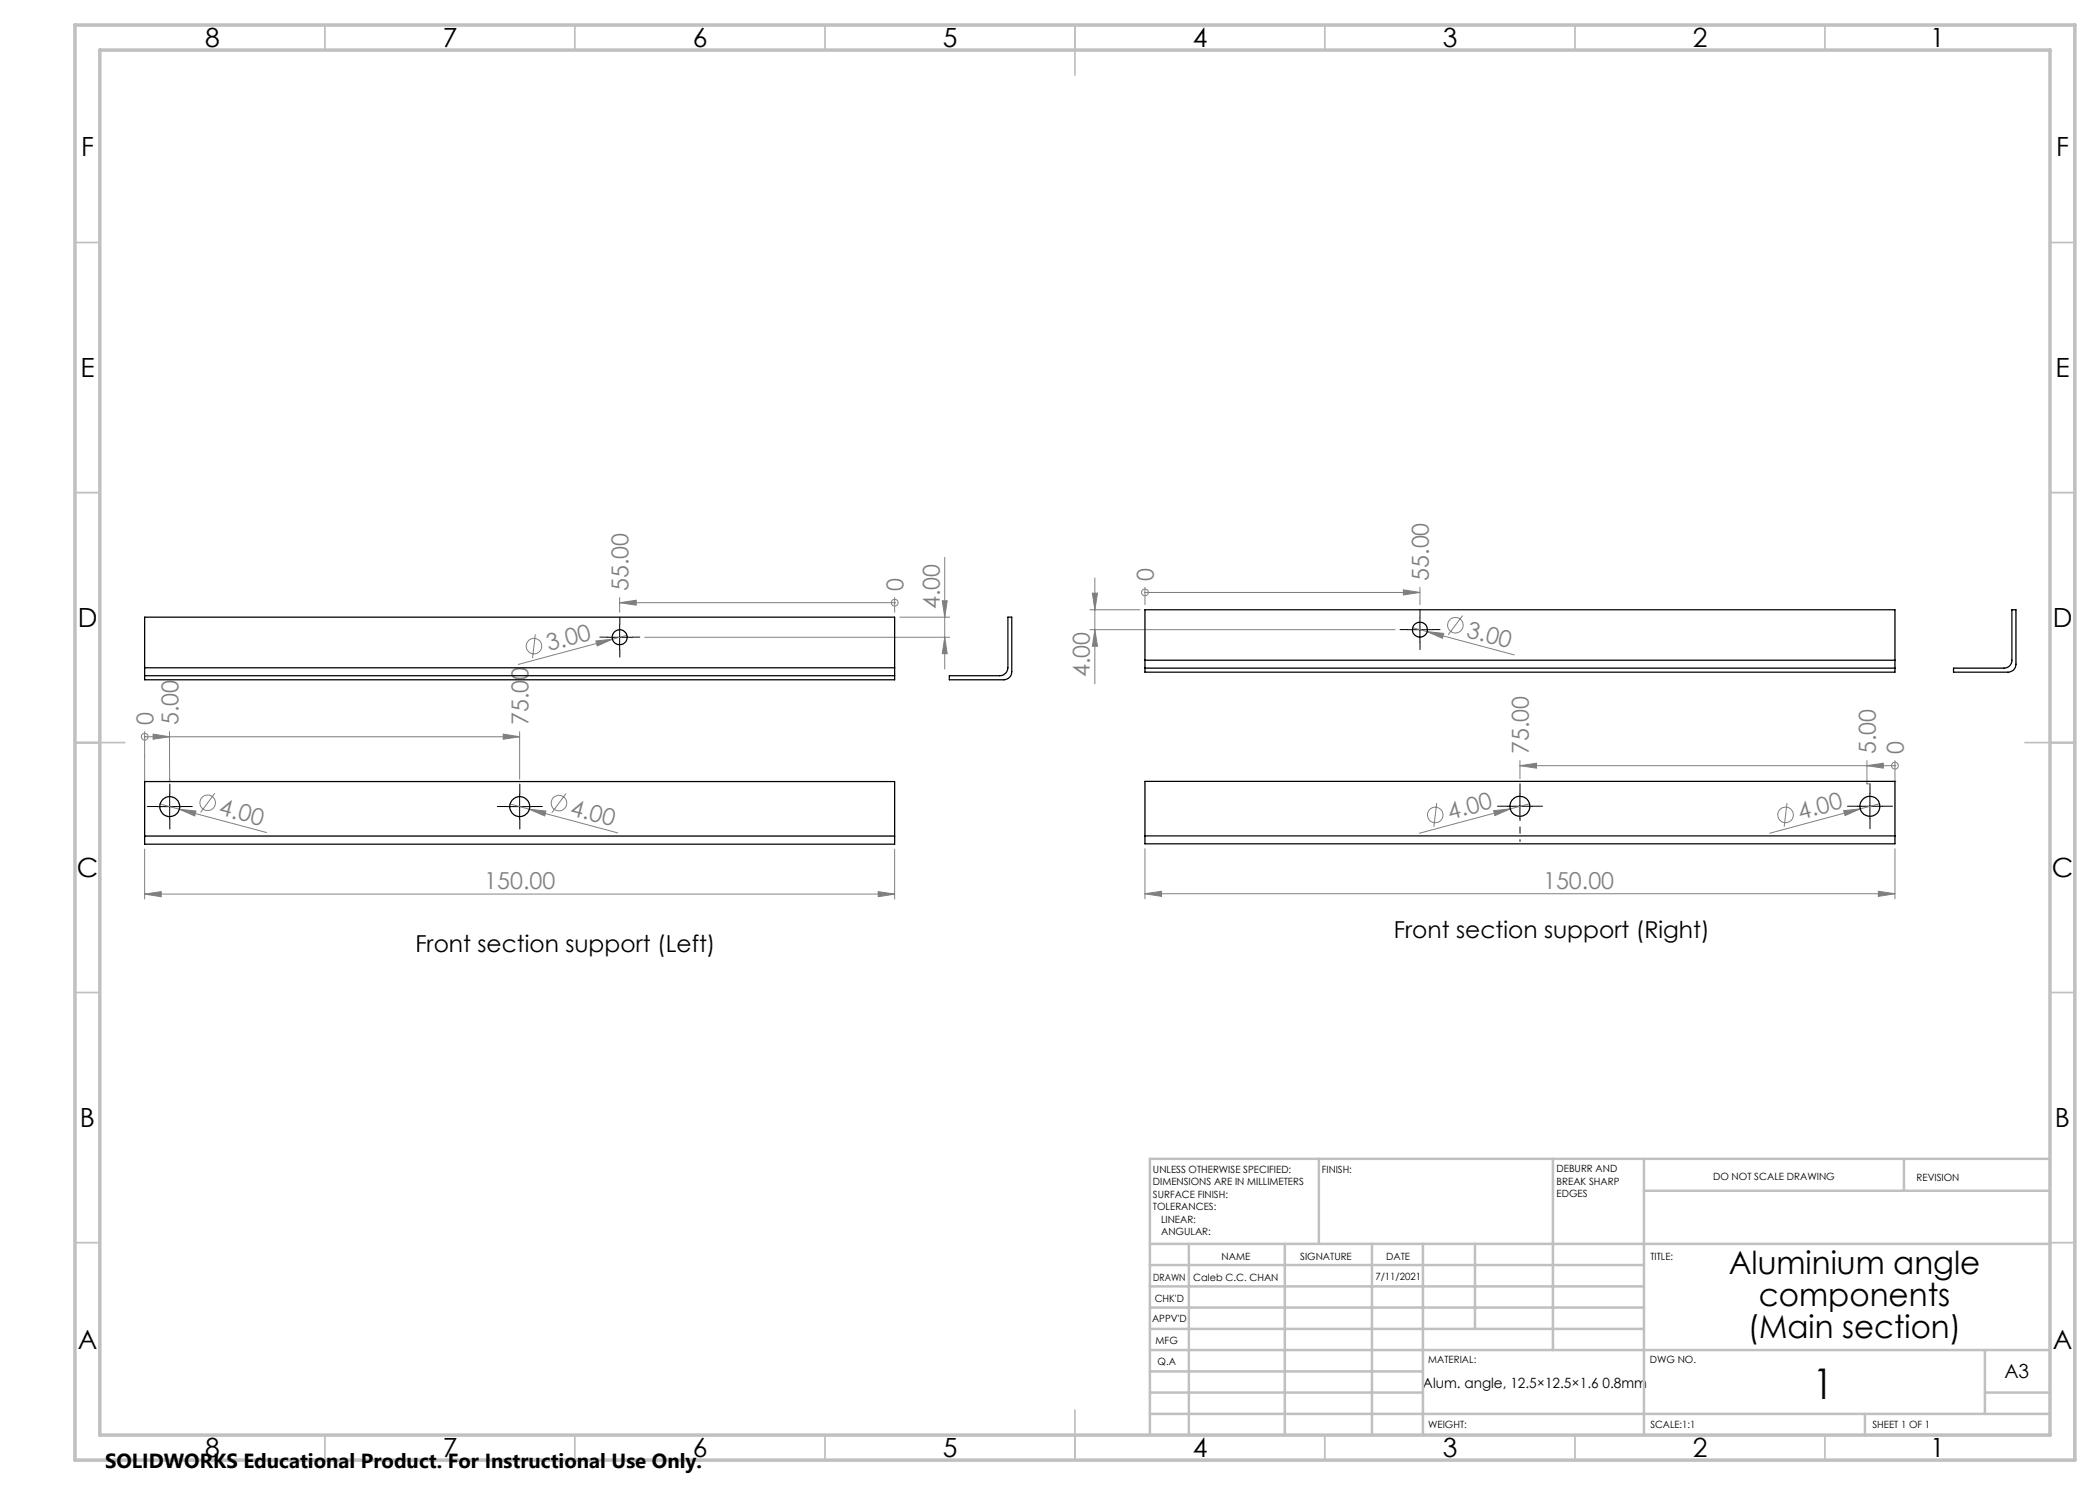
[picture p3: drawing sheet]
<svg xmlns="http://www.w3.org/2000/svg" width="420mm" height="297mm" viewBox="0 0 420 297" stroke-linecap="round" stroke-linejoin="round" font-family="sans-serif">
<g fill="none" stroke="#808080" stroke-width=".2">
<path d="M123.9 119.5v2.9M178.9 119.5v2.9M188.9 111.5v22.3M218.5 118.6h1l-.5 3.4zM219 115.6v21.2M229 118.5h.1M229 117.5v3.4M229 118.5h55M280.7 118l3.3 .5-3.3 .5zM284 117.5v3.4M107.1 126.9l-.6 4.7M119.2 128.2l3.3-.4-3 1.4z"/>
<path d="M123.9 120.5l3.3-.5v1zM123.9 120.5h55M125.4 127.1l-21.8 5.8M128.9 127.5h61M178.9 120.5h.1M180 123.4h9.9M188.5 120.2h.9l-.5 3.2zM188.9 127.5l.5 3.2h-.9zM218 125.9h61M218 122h10M219 125.9l.5 3.4h-1zM282.5 125.6l2.9 .7"/>
<path d="M285.4 126.3l3.3 .4-.2 1zM285.4 126.3l17.5 4.7M292.5 123.1l-2.9 3.9M28.9 147.4h.1M28.9 146.3v10M28.9 147.4h75M30.6 146.8l3.3 .6-3.3 .4zM33.9 146.3v10v-.5M43 158.6l-2.9 3.9M100.6 146.8l3.3 .6-3.3 .4zM103.9 146.3v9.5M113.2 158.7l-2.9 3.9"/>
<path d="M304 153.1l3.3-.5v1zM304 153.1h75M304 152.1v3.6M373.4 153.1l3.3-.5v1zM373.4 152.1v4.7h.6M379 153.1h.1M379 156.3h.1M379 152.1v4.2M28.9 178.8l3.3-.5v1zM28.9 169.8v10M28.9 178.8h150M32 160.8l3.9 1.1"/>
<path d="M35.9 161.9l3.3 .3-.3 1zM35.9 161.9l17.4 4.6M102 160.8l3.9 1.1M105.9 161.9l3.3 .3-.3 1zM105.9 161.9l17.6 4.7M175.6 178.3l3.3 .5-3.3 .5zM178.9 169.8v10M229 178.7l3.3-.4v1zM229 169.8v10M229 178.7h150M287.3 160.6l-.5 4.8M298.7 162.1l3.3-.3-3 1.3z"/>
<path d="M302 161.8l-18.1 4.8M305.9 160.8l-3.9 1M357.4 160.6l-.6 4.7M368.7 162.1l3.3-.3-3 1.3zM372 161.8l-18.1 4.8M375.7 178.3l3.3 .4-3.3 .6zM375.9 160.8l-3.9 1M379 169.8v10"/>
<circle cx="229" cy="118.5" r=".68"/>
<circle cx="106.8" cy="129.2" r="1.56"/>
<circle cx="178.9" cy="120.5" r=".69"/>
<circle cx="291.1" cy="125" r="1.55"/>
<circle cx="29" cy="147.3" r=".68"/>
<circle cx="379" cy="153.1" r=".69"/>
<circle cx="41.5" cy="160.6" r="1.56"/>
<circle cx="111.8" cy="160.6" r="1.56"/>
<circle cx="287" cy="163" r="1.55"/>
<circle cx="357.1" cy="163" r="1.55"/>
</g>
<g fill="none" stroke="#000" stroke-width=".2" stroke-dasharray="15.2 1.3 1.3 1.3">
<path d="M121.5 127.4h-1.5M124 124.9v-1.5M124 129.9v1.5M126.5 127.4h1.5M281.5 125.9h-1.5M284 123.4v-1.5M284 128.4v1.5M286.5 125.9h1.5M34 158.8v-2M104 158.8v-2M304 158.7v-2M374 158.7v-2"/>
<path d="M31.5 161.3h-2M34 163.8v2M36.5 161.3h2M101.5 161.3h-2M104 163.8v2M106.5 161.3h2M301.5 161.2h-2M306.5 161.2h2M371.5 161.2h-2M374 163.7v2M376.5 161.2h2"/>
</g>
<path d="M304 163.7v4.6" fill="none" stroke="#000" stroke-width=".2" stroke-dasharray="15.2 1.3 1.3 1.3" stroke-dashoffset="14.9"/>
<path d="M121.5 127.5h4.9M123.9 125v5M281.5 125.9h5M284 123.4v5M33.9 158.8v5M103.9 158.8v5M304 158.7v5.1M374 158.7v5.1M31.4 161.3h5M101.5 161.3h4.9M301.5 161.3h5M371.5 161.3h5" fill="none" stroke="#000" stroke-width=".2"/>
<g fill="none" stroke="#c0c0c0" stroke-width=".35">
<path d="M65 5v5M115 5v5M165 5v5M215 5v10M265 5v5M315 5v5M365 5v5M15 48.5h5M410 48.5h5M15 98.5h5M410 98.5h5M15 148.5h10"/>
<path d="M405 148.5h10M15 198.5h5M410 198.5h5M15 248.5h5M410 248.5h5M65 287v5M115 287v5M165 287v5M215 282v10M265 287v5M315 287v5M365 287v5"/>
</g>
<g fill="none" stroke="#c0c0c0" stroke-width=".5">
<path d="M263.8 231.8v17M310.6 231.8v38.2M328.8 231.8v55.2M328.8 238.2h81.2M380.8 231.8v6.4M410 231.8h-180v55.2M230 248.8h180M230 257.3h98.8M230 253h98.8M237.8 248.8v38.2M257 248.8v38.2M274.4 248.8v38.2"/>
<path d="M284.6 248.8v38.2M295 248.8v17M230 265.8h98.8M230 261.5h98.8M230 278.5h54.6M230 274.3h54.6M230 270h180M397 278.5h13M397 270v12.8M230 282.8h180M373 282.8v4.2"/>
</g>
<path d="M15 5h400v287h-400zM20 10h390v277h-390z" fill="none" stroke="#c0c0c0" stroke-width=".7"/>
<g fill="#808080">
<path d="M119.2 128.2l3.3-.4-3 1.4z"/>
<path d="M298.7 162.1l3.3-.3-3 1.3z"/>
<path d="M368.7 162.1l3.3-.3-3 1.3z"/>
<path d="M105.9 161.9l3.3 .3-.3 1z"/>
<path d="M35.9 161.9l3.3 .3-.3 1z"/>
<path d="M285.4 126.3l3.3 .4-.2 1z"/>
<path d="M123.9 120.5l3.3-.5v1zM30.6 146.8l3.3 .6-3.3 .4zM100.6 146.8l3.3 .6-3.3 .4zM280.7 118l3.3 .5-3.3 .5zM373.4 153.1l3.3-.5v1zM304 153.1l3.3-.5v1z"/>
<path d="M28.9 178.8l3.3-.5v1zM175.6 178.3l3.3 .5-3.3 .5z"/>
<path d="M229 178.7l3.3-.4v1zM375.7 178.3l3.3 .4-3.3 .6z"/>
<path d="M219 125.9l.5 3.4h-1zM218.5 118.6h1l-.5 3.4z"/>
<path d="M188.5 120.2h.9l-.5 3.2zM188.9 127.5l.5 3.2h-.9z"/>
</g>
<g fill="none" stroke="#000" stroke-width=".25">
<path d="M28.9 133.6v1.5M28.9 133.6v-10.2h150v10.2M28.9 135.1v.9h150v-.9M28.9 135.1h150M28.9 133.6h150M178.9 133.6v1.5M201.6 123.4h.8v10.9a1.63 1.63 0 0 1-1.6 1.7h-10.9v-.9h10.1a1.63 1.63 0 0 0 1.6-1.5zM229 132v1.6M229 132v-10h150v10M229 133.6v.8h150v-.8M229 133.6h150M229 132h150"/>
<path d="M379 132v1.6M402.4 122h.8v10.9a1.57 1.57 0 0 1-1.6 1.5h-10.9v-.8h10.1a1.57 1.57 0 0 0 1.6-1.6zM28.9 167.2v1.6h150v-1.6M28.9 167.2v-10.9h150v10.9M28.9 167.2h150M229 167.2v1.6h150v-1.6M229 167.2h150M229 167.2v-10.9h150v10.9"/>
<circle cx="123.9" cy="127.5" r="1.5"/>
<circle cx="284" cy="125.9" r="1.5"/>
<circle cx="34" cy="161.3" r="2"/>
<circle cx="104" cy="161.3" r="2"/>
<circle cx="304" cy="161.3" r="2"/>
<circle cx="374" cy="161.3" r="2.01"/>
</g>
<text font-size="8.5" x="362.5" y="279.7">1</text>
<g font-size="6.3">
<text x="345.7" y="254.8">Aluminium angle</text>
<text x="351.7" y="261.2">components</text>
<text x="349.6" y="267.5">(Main section)</text>
</g>
<g font-size="5.3">
<text x="41" y="9.5">8</text>
<text x="88.5" y="9.5">7</text>
<text x="138.5" y="9.5">6</text>
<text x="188.5" y="9.5">5</text>
<text x="238.5" y="9.5">4</text>
<text x="288.5" y="9.5">3</text>
<text x="338.5" y="9.5">2</text>
<text x="386" y="9.5">1</text>
<text x="16.2" y="31.2">F</text>
<text x="411.2" y="31.2">F</text>
<text x="16.1" y="75.5">E</text>
<text x="411.1" y="75.5">E</text>
<text x="15.5" y="125.5">D</text>
<text x="410.5" y="125.5">D</text>
<text x="15.4" y="175.5">C</text>
<text x="410.4" y="175.5">C</text>
<text x="16" y="225.5">B</text>
<text x="411" y="225.5">B</text>
<text x="15.5" y="269.7">A</text>
<text x="410.5" y="269.7">A</text>
<text x="41" y="291.5">8</text>
<text x="88.5" y="291.5">7</text>
<text x="138.5" y="291.5">6</text>
<text x="188.5" y="291.5">5</text>
<text x="238.5" y="291.5">4</text>
<text x="288.5" y="291.5">3</text>
<text x="338.5" y="291.5">2</text>
<text x="386" y="291.5">1</text>
</g>
<g font-size="4.7" fill="#808080">
<text x="125.7" y="118.2" transform="rotate(-90 125.7 118.2)">55.00</text>
<text x="180.7" y="118.2" transform="rotate(-90 180.7 118.2)">0</text>
<text x="230.8" y="116.2" transform="rotate(-90 230.8 116.2)">0</text>
<text x="285.8" y="116.2" transform="rotate(-90 285.8 116.2)">55.00</text>
<text x="187.9" y="121.8" transform="rotate(-90 187.9 121.8)">4.00</text>
<text x="109.7" y="130.2" transform="rotate(-15 109.7 130.2)">3.00</text>
<text x="293.1" y="127.3" transform="rotate(15 293.1 127.3)">3.00</text>
<text x="218" y="135.5" transform="rotate(-90 218 135.5)">4.00</text>
<text x="30.7" y="145" transform="rotate(-90 30.7 145)">0</text>
<text x="35.7" y="145" transform="rotate(-90 35.7 145)">5.00</text>
<text x="105.7" y="145" transform="rotate(-90 105.7 145)">75.00</text>
<text x="305.8" y="150.8" transform="rotate(-90 305.8 150.8)">75.00</text>
<text x="375.2" y="150.8" transform="rotate(-90 375.2 150.8)">5.00</text>
<text x="380.8" y="150.8" transform="rotate(-90 380.8 150.8)">0</text>
<text x="43.6" y="162.9" transform="rotate(15 43.6 162.9)">4.00</text>
<text x="113.8" y="162.9" transform="rotate(15 113.8 162.9)">4.00</text>
<text x="290" y="164" transform="rotate(-15 290 164)">4.00</text>
<text x="360" y="163.9" transform="rotate(-15 360 163.9)">4.00</text>
<text x="96.9" y="177.8">150.00</text>
<text x="308.6" y="177.7">150.00</text>
</g>
<g font-size="4.7">
<text x="83.1" y="190.4">Front section support (Left)</text>
<text x="278.8" y="187.5">Front section support (Right)</text>
</g>
<text font-size="4.1" x="21" y="293.7">SOLIDWORKS Educational Product. For Instructional Use Only.</text>
<text font-size="3.9" x="400.9" y="275.5">A3</text>
<text font-size="2.8" x="284.6" y="277.6">Alum. angle, 12.5×12.5×1.6 0.8mm</text>
<g font-size="2">
<text x="230.6" y="234.6">UNLESS OTHERWISE SPECIFIED:</text>
<text x="230.6" y="237.1">DIMENSIONS ARE IN MILLIMETERS</text>
<text x="230.6" y="239.6">SURFACE FINISH:</text>
<text x="264.4" y="234.6">FINISH:</text>
<text x="311.3" y="234.5">DEBURR AND</text>
<text x="311.3" y="237">BREAK SHARP</text>
<text x="311.3" y="239.5">EDGES</text>
<text x="342.6" y="236">DO NOT SCALE DRAWING</text>
<text x="383.3" y="236.2">REVISION</text>
<text x="230.6" y="242.1">TOLERANCES:</text>
<text x="232.2" y="244.6">LINEAR:</text>
<text x="232.2" y="247.1">ANGULAR:</text>
<text x="244.3" y="252">NAME</text>
<text x="260" y="251.9">SIGNATURE</text>
<text x="277.2" y="251.9">DATE</text>
<text x="330.1" y="251.9">TITLE:</text>
<text x="230.6" y="256.1">DRAWN</text>
<text x="238.7" y="256.1">Caleb C.C. CHAN</text>
<text x="275.1" y="255.9">7/11/2021</text>
<text x="230.9" y="260.3">CHK'D</text>
<text x="230.4" y="264.4">APPV'D</text>
<text x="231.1" y="268.8">MFG</text>
<text x="231.5" y="273">Q.A</text>
<text x="285.6" y="272.5">MATERIAL:</text>
<text x="330" y="272.5">DWG NO.</text>
<text x="285.6" y="285.5">WEIGHT:</text>
<text x="330.1" y="285.6">SCALE:1:1</text>
<text x="374.5" y="285.6">SHEET 1 OF 1</text>
</g>
</svg>
